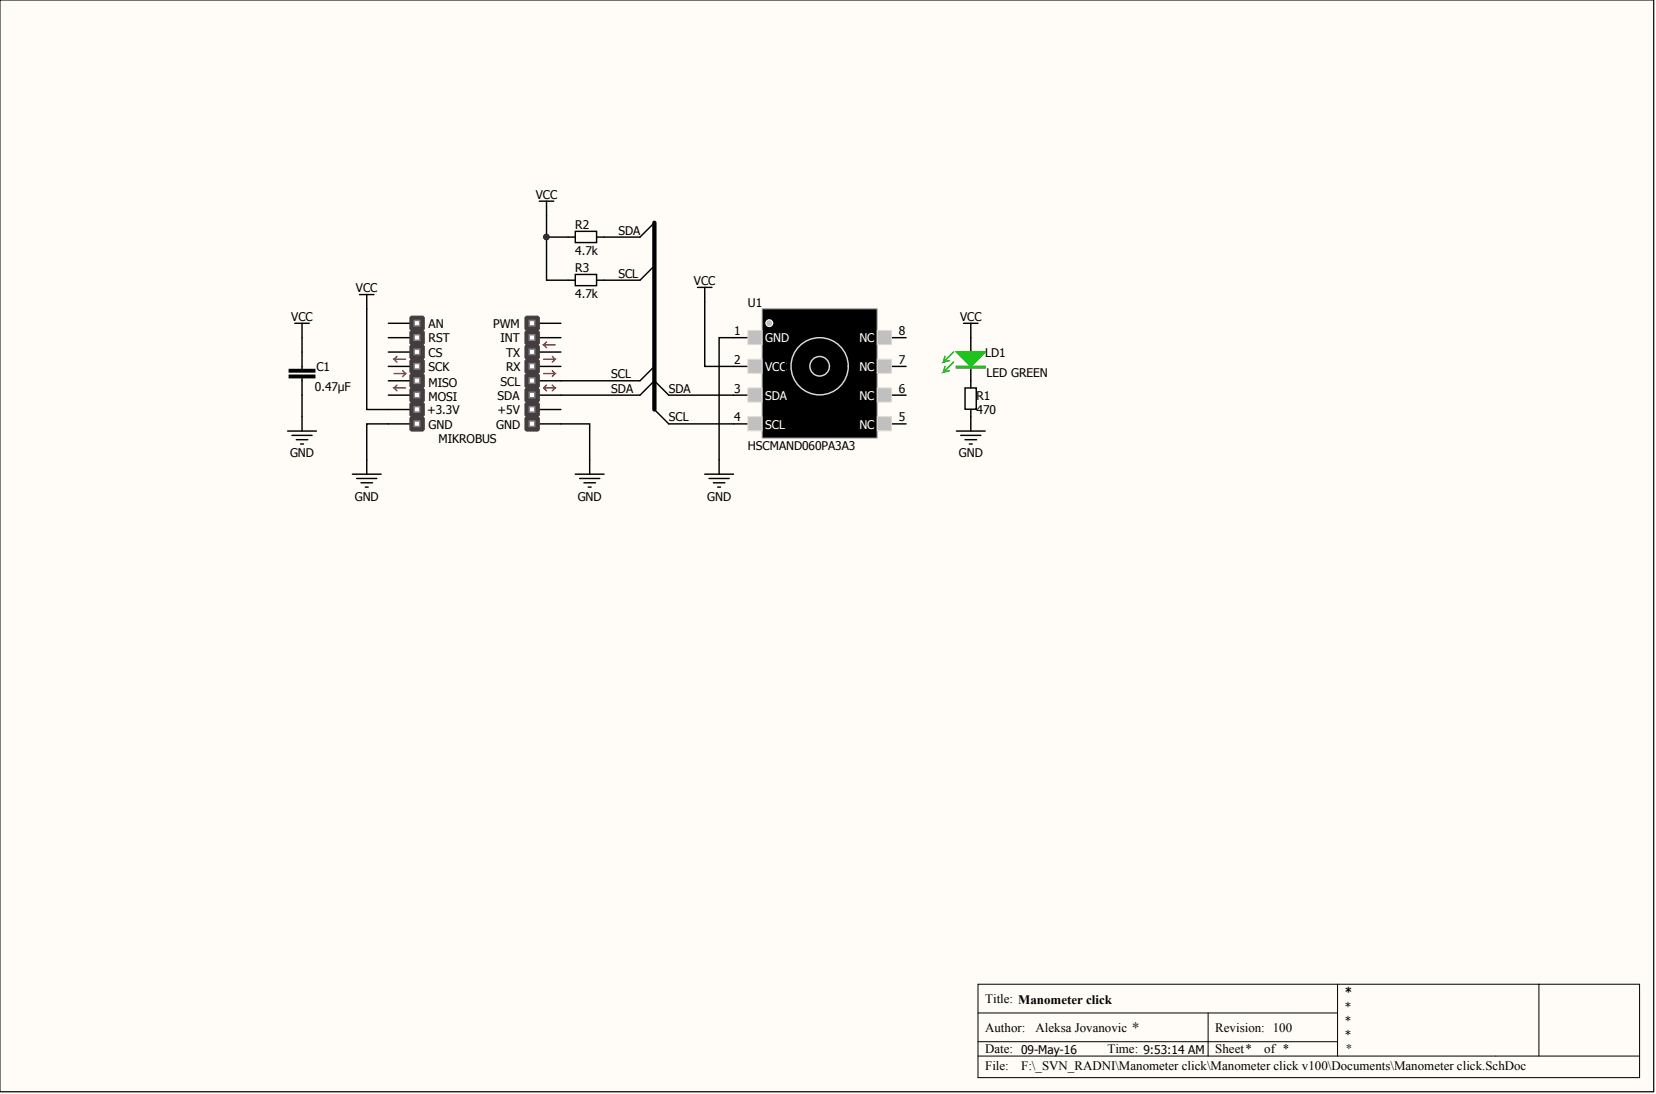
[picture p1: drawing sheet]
<svg xmlns="http://www.w3.org/2000/svg" width="292mm" height="193mm" viewBox="0 0 292 193" stroke-linecap="round" stroke-linejoin="round" font-family="sans-serif">
<path d="M0 0h291.7v192.6h-291.7z" fill="#fffcf8" stroke="#000" stroke-width=".18"/>
<path d="M172.5 178.7h63.4M213.1 178.7v7.6M235.9 173.6v12.7M271.4 173.6h-98.9v16.5h116.7v-16.5h-17.8v12.7M172.5 186.3h116.7M172.5 183.7h63.4" fill="none" stroke="#000" stroke-width=".18"/>
<g fill="none" stroke="#000" stroke-width=".25">
<path d="M95.1 35.5h2.6M96.4 35.5v2.5M115.4 39.3l-2.5 2.5h-6.4M52 57h2.5M53.3 57v5.1M63.4 52h2.6M64.7 52v20.2h3.8M96.4 41.8h3.8M115.4 46.9l-2.5 2.5h-6.4M123 50.7h2.6M124.3 50.7v13.9h7.6M131.9 59.6h-5.1v24"/>
<path d="M157.3 59.6h2.5M170 57h2.5M171.2 57v2.6M50.7 76h5.1M51.5 76.8h3.6M52.3 77.6h2M53 78.3h.5M53.3 69.7v6.3M68.5 74.8h-3.8v8.8M98.9 74.8h5.1v8.8M98.9 69.7h14l2.5-2.5 2.6 2.5h13.9M115.4 64.6l-2.5 2.6h-14"/>
<path d="M115.4 72.2l2.6 2.6h13.9M157.3 69.7h2.5M157.3 74.8h2.5M157.3 64.6h2.5M168.7 76h5.1M169.5 76.8h3.5M170.2 77.6h2.1M171 78.3h.5M171.2 73.5v2.5M62.2 83.6h5M62.9 84.4h3.6M63.7 85.2h2"/>
<path d="M64.4 85.9h.5M101.5 83.6h5M102.2 84.4h3.6M103 85.2h2M103.8 85.9h.5M124.3 83.6h5.1M125.1 84.4h3.5M125.8 85.2h2.1M126.6 85.9h.5"/>
</g>
<path d="M115.4 39.3v32.9" fill="none" stroke="#000" stroke-width=".76"/>
<circle cx="96.4" cy="41.8" r=".48" fill="#000080" stroke="#000080" stroke-width=".18"/>
<path d="M134.5 54.5h20.2v22.8h-20.2z" fill="#000" stroke="#808080" stroke-width=".18"/>
<g fill="#c0c0c0" stroke="#e5dec5" stroke-width=".18">
<path d="M131.9 73.5h2.5v2.5h-2.5z"/>
<path d="M131.9 68.4h2.5v2.5h-2.5z"/>
<path d="M131.9 63.4h2.5v2.4h-2.5z"/>
<path d="M131.9 58.3h2.5v2.5h-2.5z"/>
<path d="M154.7 58.3h2.5v2.5h-2.5z"/>
<path d="M154.7 63.4h2.5v2.4h-2.5z"/>
<path d="M154.7 68.4h2.5v2.5h-2.5z"/>
<path d="M154.7 73.5h2.5v2.5h-2.5z"/>
</g>
<circle cx="135.7" cy="57" r=".61" fill="#c0c0c0" stroke="#fff" stroke-width=".18"/>
<g fill="none" stroke="#000" stroke-width=".25">
<path d="M171.2 59.6v2.5M171.2 64.6v2.6"/>
<circle cx="144.6" cy="64.6" r="5.2"/>
<circle cx="144.6" cy="64.6" r="6.1"/>
</g>
<g fill="none" stroke="#dbdbdb" stroke-width=".25">
<circle cx="144.6" cy="64.6" r="1.72"/>
<circle cx="144.6" cy="64.6" r="5"/>
</g>
<path d="M168.7 64.6h5.1v.3h-5.1zM168.7 64.8h5.1" fill="none" stroke="#00bf00" stroke-width=".25"/>
<path d="M168.7 62.1h5.1l-2.6 2.5z" fill="#00bf00"/>
<path d="M166.7 64.6l-.3 1M166.7 62.9l-.3 1M168.2 63.9l-1.8 1.7 1-.2M168.2 62.1l-1.8 1.8 1-.3M168.7 62.1h5.1l-2.6 2.5z" fill="none" stroke="#00bf00" stroke-width=".25"/>
<g fill="none" stroke="#000" stroke-width=".25">
<path d="M96.4 38v11.4h5.1M68.5 57h3.8M68.5 59.6h3.8M95.1 57h3.8M95.1 59.6h3.8M100.2 41.8h1.3M101.5 40.8h3.7v2h-3.7zM101.5 48.4h3.7v2h-3.7zM105.3 41.8h1.2M105.3 49.4h1.2M53.3 62.1v3M53.3 66.7v3"/>
<path d="M68.5 62.1h3.8M68.5 64.6h3.8M68.5 67.2h3.8M68.5 69.7h3.8M68.5 72.2h3.8M68.5 74.8h3.8M95.1 62.1h3.8M95.1 64.6h3.8M95.1 67.2h3.8M95.1 69.7h3.8M95.1 72.2h3.8M95.1 74.8h3.8"/>
<path d="M170.2 68.4h2v3.8h-2zM171.2 67.2v1.2M171.2 72.2v1.3"/>
</g>
<circle cx="96.4" cy="41.8" r=".48" fill="#000080" stroke="#000080" stroke-width=".18"/>
<g fill="#000">
<path d="M51 66.2h4.6v.5h-4.6z" fill-rule="evenodd"/>
<path d="M51 65.1h4.6v.5h-4.6z" fill-rule="evenodd"/>
</g>
<path d="M51 66.2h4.6v.5h-4.6zM51 65.1h4.6v.5h-4.6z" fill="none" stroke="#000" stroke-width=".18"/>
<path d="M72.3 56l.3-.2h2l.2 .2v2l-.2 .3h-2l-.3-.3z" fill-rule="evenodd" fill="#443c3e"/>
<path d="M72.3 56l.3-.2h2l.2 .2v2l-.2 .3h-2l-.3-.3z" fill="none" stroke="#443c3e" stroke-width=".18"/>
<path d="M72.3 58.5l.3-.2h2l.2 .2v2.1l-.2 .2h-2l-.3-.2z" fill-rule="evenodd" fill="#443c3e"/>
<path d="M72.3 58.5l.3-.2h2l.2 .2v2.1l-.2 .2h-2l-.3-.2z" fill="none" stroke="#443c3e" stroke-width=".18"/>
<g fill="#fff" stroke="#808080" stroke-width=".25">
<path d="M73.1 56.5h.9v1h-.9z"/>
<path d="M73.1 59.1h.9v.9h-.9z"/>
</g>
<path d="M72.3 61.1l.3-.3h2l.2 .3v2l-.2 .3h-2l-.3-.3z" fill-rule="evenodd" fill="#443c3e"/>
<path d="M72.3 61.1l.3-.3h2l.2 .3v2l-.2 .3h-2l-.3-.3z" fill="none" stroke="#443c3e" stroke-width=".18"/>
<path d="M72.3 63.6l.3-.2h2l.2 .2v2l-.2 .3h-2l-.3-.3z" fill-rule="evenodd" fill="#443c3e"/>
<path d="M72.3 63.6l.3-.2h2l.2 .2v2l-.2 .3h-2l-.3-.3z" fill="none" stroke="#443c3e" stroke-width=".18"/>
<g fill="#fff" stroke="#808080" stroke-width=".25">
<path d="M73.1 61.6h.9v1h-.9z"/>
<path d="M73.1 64.1h.9v1h-.9z"/>
</g>
<path d="M72.3 66.2l.3-.3h2l.2 .3v2l-.2 .2h-2l-.3-.2z" fill-rule="evenodd" fill="#443c3e"/>
<path d="M72.3 66.2l.3-.3h2l.2 .3v2l-.2 .2h-2l-.3-.2z" fill="none" stroke="#443c3e" stroke-width=".18"/>
<path d="M72.3 68.7l.3-.3h2l.2 .3v2l-.2 .3h-2l-.3-.3z" fill-rule="evenodd" fill="#443c3e"/>
<path d="M72.3 68.7l.3-.3h2l.2 .3v2l-.2 .3h-2l-.3-.3z" fill="none" stroke="#443c3e" stroke-width=".18"/>
<g fill="#fff" stroke="#808080" stroke-width=".25">
<path d="M73.1 66.7h.9v.9h-.9z"/>
<path d="M73.1 69.2h.9v1h-.9z"/>
</g>
<path d="M72.3 71.2l.3-.2h2l.2 .2v2l-.2 .3h-2l-.3-.3z" fill-rule="evenodd" fill="#443c3e"/>
<path d="M72.3 71.2l.3-.2h2l.2 .2v2l-.2 .3h-2l-.3-.3z" fill="none" stroke="#443c3e" stroke-width=".18"/>
<path d="M72.3 73.8l.3-.3h2l.2 .3v2l-.2 .2h-2l-.3-.2z" fill-rule="evenodd" fill="#443c3e"/>
<path d="M72.3 73.8l.3-.3h2l.2 .3v2l-.2 .2h-2l-.3-.2z" fill="none" stroke="#443c3e" stroke-width=".18"/>
<g fill="#fff" stroke="#808080" stroke-width=".25">
<path d="M73.1 71.7h.9v1h-.9z"/>
<path d="M73.1 74.3h.9v.9h-.9z"/>
</g>
<path d="M92.6 56l.2-.2h2.1l.2 .2v2l-.2 .3h-2.1l-.2-.3z" fill-rule="evenodd" fill="#443c3e"/>
<path d="M92.6 56l.2-.2h2.1l.2 .2v2l-.2 .3h-2.1l-.2-.3z" fill="none" stroke="#443c3e" stroke-width=".18"/>
<path d="M92.6 58.5l.2-.2h2.1l.2 .2v2.1l-.2 .2h-2.1l-.2-.2z" fill-rule="evenodd" fill="#443c3e"/>
<path d="M92.6 58.5l.2-.2h2.1l.2 .2v2.1l-.2 .2h-2.1l-.2-.2z" fill="none" stroke="#443c3e" stroke-width=".18"/>
<g fill="#fff" stroke="#808080" stroke-width=".25">
<path d="M93.4 56.5h.9v1h-.9z"/>
<path d="M93.4 59.1h.9v.9h-.9z"/>
</g>
<path d="M92.6 61.1l.2-.3h2.1l.2 .3v2l-.2 .3h-2.1l-.2-.3z" fill-rule="evenodd" fill="#443c3e"/>
<path d="M92.6 61.1l.2-.3h2.1l.2 .3v2l-.2 .3h-2.1l-.2-.3z" fill="none" stroke="#443c3e" stroke-width=".18"/>
<path d="M92.6 63.6l.2-.2h2.1l.2 .2v2l-.2 .3h-2.1l-.2-.3z" fill-rule="evenodd" fill="#443c3e"/>
<path d="M92.6 63.6l.2-.2h2.1l.2 .2v2l-.2 .3h-2.1l-.2-.3z" fill="none" stroke="#443c3e" stroke-width=".18"/>
<g fill="#fff" stroke="#808080" stroke-width=".25">
<path d="M93.4 61.6h.9v1h-.9z"/>
<path d="M93.4 64.1h.9v1h-.9z"/>
</g>
<path d="M92.6 66.2l.2-.3h2.1l.2 .3v2l-.2 .2h-2.1l-.2-.2z" fill-rule="evenodd" fill="#443c3e"/>
<path d="M92.6 66.2l.2-.3h2.1l.2 .3v2l-.2 .2h-2.1l-.2-.2z" fill="none" stroke="#443c3e" stroke-width=".18"/>
<path d="M92.6 68.7l.2-.3h2.1l.2 .3v2l-.2 .3h-2.1l-.2-.3z" fill-rule="evenodd" fill="#443c3e"/>
<path d="M92.6 68.7l.2-.3h2.1l.2 .3v2l-.2 .3h-2.1l-.2-.3z" fill="none" stroke="#443c3e" stroke-width=".18"/>
<g fill="#fff" stroke="#808080" stroke-width=".25">
<path d="M93.4 66.7h.9v.9h-.9z"/>
<path d="M93.4 69.2h.9v1h-.9z"/>
</g>
<path d="M92.6 71.2l.2-.2h2.1l.2 .2v2l-.2 .3h-2.1l-.2-.3z" fill-rule="evenodd" fill="#443c3e"/>
<path d="M92.6 71.2l.2-.2h2.1l.2 .2v2l-.2 .3h-2.1l-.2-.3z" fill="none" stroke="#443c3e" stroke-width=".18"/>
<path d="M92.6 73.8l.2-.3h2.1l.2 .3v2l-.2 .2h-2.1l-.2-.2z" fill-rule="evenodd" fill="#443c3e"/>
<path d="M92.6 73.8l.2-.3h2.1l.2 .3v2l-.2 .2h-2.1l-.2-.2z" fill="none" stroke="#443c3e" stroke-width=".18"/>
<g fill="#fff" stroke="#808080" stroke-width=".25">
<path d="M93.4 71.7h.9v1h-.9z"/>
<path d="M93.4 74.3h.9v.9h-.9z"/>
</g>
<g fill="none" stroke="#ee0e22" stroke-width=".25">
<path d="M69.5 65.9h2l-.5 .5M70 67.9l-.5 .5M70 62.9l-.5 .5M71 65.4l.5 .5M71.5 68.4h-2l.5 .5M71.5 63.4h-2l.5 .5M95.9 63.4h2l-.5 .5M95.9 65.9h2l-.5 .5M95.9 68.4h2l-.5 .5M95.9 68.4l.5 .5M96.4 60.3l-.5 .5M96.4 67.9l-.5 .5"/>
<path d="M97.4 62.9l.5 .5M97.4 65.4l.5 .5M97.4 67.9l.5 .5M97.9 60.8h-2l.5 .5"/>
</g>
<text font-size="2.7" fill="#000080" x="199.7" y="182.1">*</text>
<g font-size="2.3">
<text x="173.8" y="176.9">Title: Manometer click</text>
<text x="173.8" y="182">Author:</text>
<text x="173.8" y="185.8">Date: 09-May-16</text>
<text x="182.7" y="182">Aleksa Jovanovic</text>
<text x="195.3" y="185.8">Time: 9:53:14 AM</text>
<text x="214.4" y="182">Revision: 100</text>
<text x="214.4" y="185.8">Sheet*</text>
<text x="223" y="185.8">of *</text>
<text x="173.8" y="188.8">File:</text>
<text x="180.1" y="188.8">F:\_SVN_RADNI\Manometer click\Manometer click v100\Documents\Manometer click.SchDoc</text>
</g>
<text font-size="2.3" fill="#000080" x="237.2" y="185.8">*</text>
<g font-size="2.1">
<text x="94.5" y="35.1">VCC</text>
<text x="101.5" y="40.4">R2</text>
<text x="109.1" y="41.4">SDA</text>
<text x="101.5" y="44.9">4.7k</text>
<text x="101.5" y="48">R3</text>
<text x="62.8" y="51.5">VCC</text>
<text x="101.5" y="52.6">4.7k</text>
<text x="109.1" y="49">SCL</text>
<text x="122.4" y="50.3">VCC</text>
<text x="51.4" y="56.6">VCC</text>
<text x="75.6" y="57.9">AN</text>
<text x="87" y="57.9">PWM</text>
<text x="129.5" y="59.1">1</text>
<text x="131.9" y="54.1">U1</text>
<text x="158.6" y="59.1">8</text>
<text x="169.3" y="56.6">VCC</text>
<text x="55.8" y="65.5">C1</text>
<text x="75.6" y="60.4">RST</text>
<text x="75.6" y="62.9">CS</text>
<text x="75.6" y="65.5">SCK</text>
<text x="88.3" y="60.4">INT</text>
<text x="89.3" y="65.5">RX</text>
<text x="89.3" y="62.9">TX</text>
<text x="129.5" y="64.2">2</text>
<text x="158.6" y="64.2">7</text>
<text x="173.8" y="62.9">LD1</text>
<text x="55.6" y="69">0.47µF</text>
<text x="75.6" y="70.8">MOSI</text>
<text x="75.6" y="68.3">MISO</text>
<text x="87.8" y="70.5">SDA</text>
<text x="88.3" y="68">SCL</text>
<text x="107.8" y="69.3">SDA</text>
<text x="107.8" y="66.7">SCL</text>
<text x="118" y="69.3">SDA</text>
<text x="129.5" y="69.3">3</text>
<text x="158.6" y="69.3">6</text>
<text x="172.3" y="70.5">R1</text>
<text x="174" y="66.5">LED GREEN</text>
<text x="75.3" y="73.1">+3.3V</text>
<text x="75.6" y="75.6">GND</text>
<text x="87.5" y="75.6">GND</text>
<text x="87.8" y="73.1">+5V</text>
<text x="118" y="74.3">SCL</text>
<text x="129.5" y="74.3">4</text>
<text x="158.6" y="74.3">5</text>
<text x="172.3" y="73.1">470</text>
<text x="51.2" y="80.7">GND</text>
<text x="77.4" y="78.1">MIKROBUS</text>
<text x="131.9" y="79.4">HSCMAND060PA3A3</text>
<text x="169.1" y="80.7">GND</text>
<text x="62.6" y="88.3">GND</text>
<text x="101.9" y="88.3">GND</text>
<text x="124.7" y="88.3">GND</text>
<text x="237.2" y="175.7">*</text>
<text x="237.2" y="178.3">*</text>
<text x="237.2" y="180.8">*</text>
<text x="237.2" y="183.3">*</text>
</g>
<g font-size="2.1" fill="#fff">
<text x="135" y="65.5">VCC</text>
<text x="135" y="60.4">GND</text>
<text x="151.6" y="65.5">NC</text>
<text x="151.6" y="60.4">NC</text>
<text x="135" y="70.5">SDA</text>
<text x="151.6" y="70.5">NC</text>
<text x="135" y="75.6">SCL</text>
<text x="151.6" y="75.6">NC</text>
</g>
</svg>
